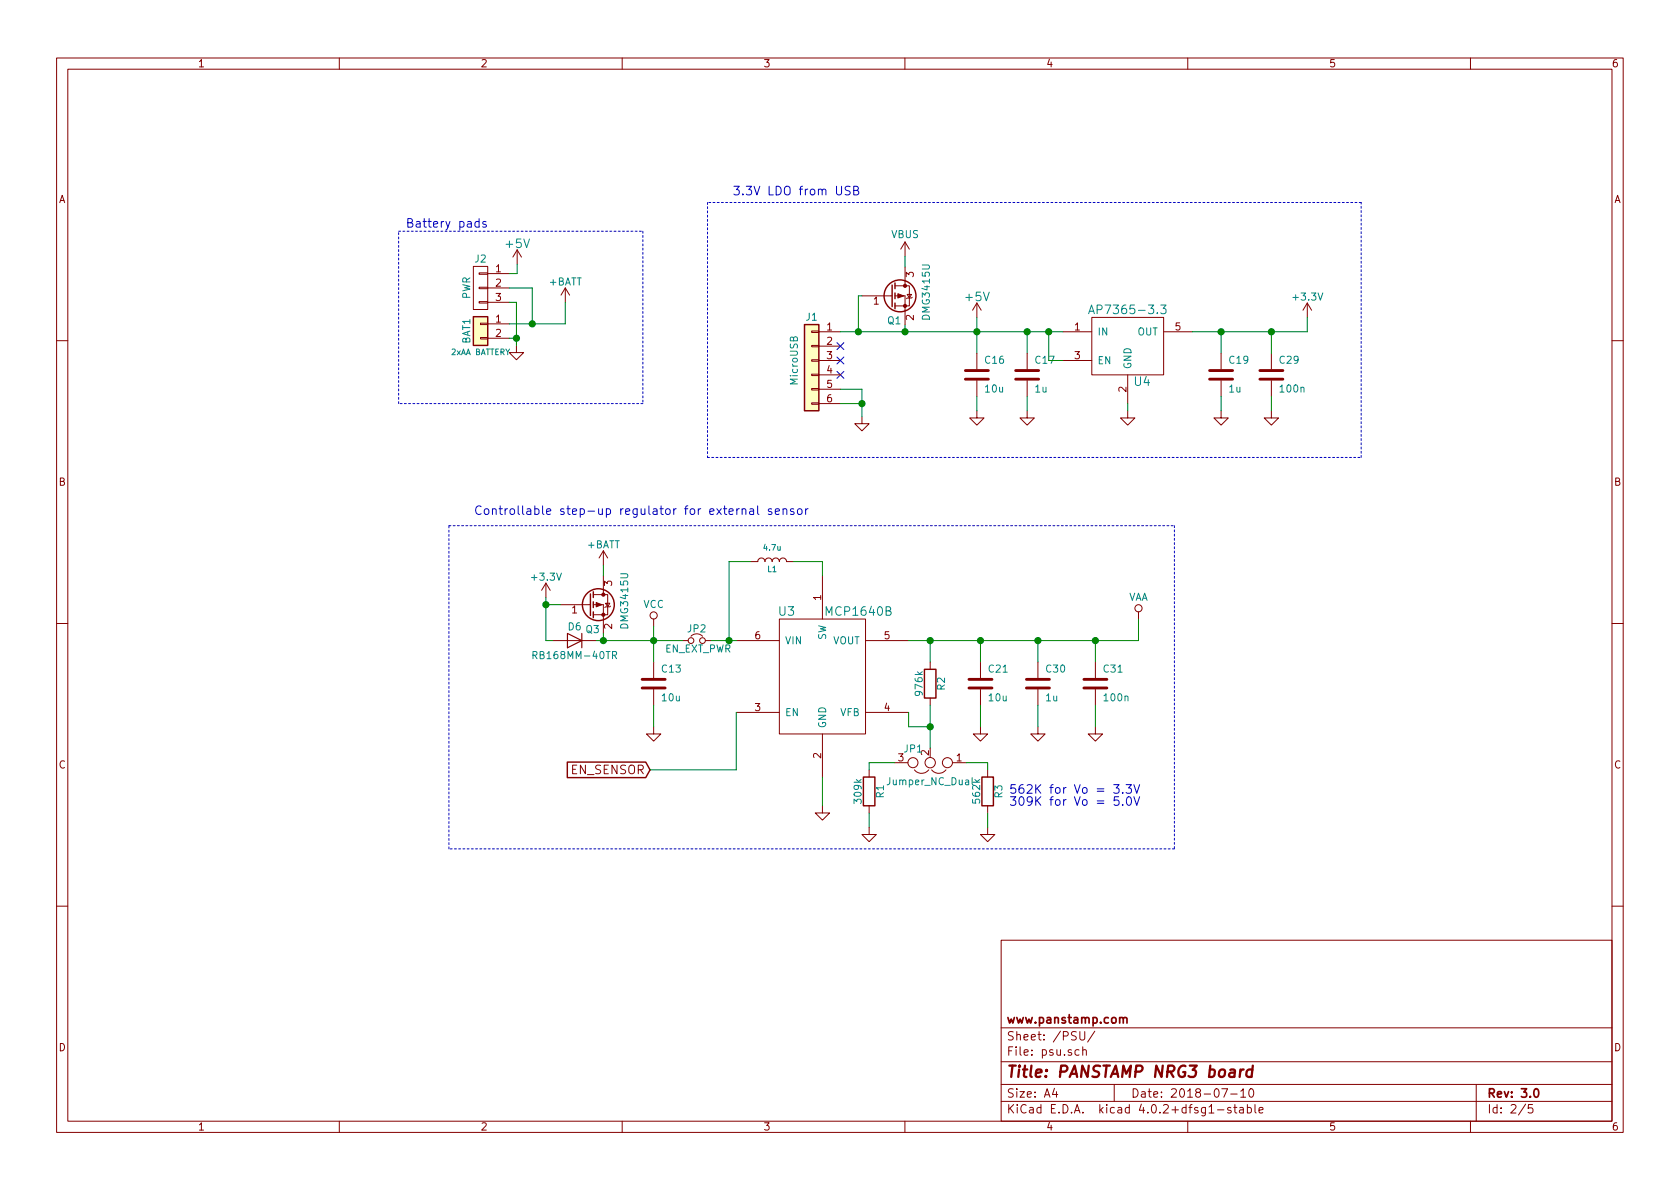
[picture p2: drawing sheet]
EESchema Schematic File Version 2
LIBS:nrg3-rescue
LIBS:power
LIBS:device
LIBS:conn
LIBS:linear
LIBS:regul
LIBS:74xx
LIBS:cmos4000
LIBS:adc-dac
LIBS:memory
LIBS:xilinx
LIBS:microcontrollers
LIBS:dsp
LIBS:microchip
LIBS:analog_switches
LIBS:motorola
LIBS:texas
LIBS:intel
LIBS:audio
LIBS:interface
LIBS:digital-audio
LIBS:philips
LIBS:display
LIBS:cypress
LIBS:siliconi
LIBS:contrib
LIBS:valves
LIBS:panstamp
LIBS:atmel
LIBS:stm32
LIBS:mysensors_network
LIBS:nrg3-cache
EELAYER 25 0
EELAYER END
$Descr A4 11693 8268
encoding utf-8
Sheet 2 5
Title "PANSTAMP NRG3 board"
Date "2018-07-10"
Rev "3.0"
Comp "www.panstamp.com"
Comment1 ""
Comment2 ""
Comment3 ""
Comment4 ""
$EndDescr
$Comp
L GND #PWR07
U 1 1
P 4550 5050
F 0 "#PWR07" H 4550 5050 30  0001 C CNN
F 1 "GND" H 4550 4980 30  0001 C CNN
F 2 "" H 4550 5050 60  0001 C CNN
F 3 "" H 4550 5050 60  0001 C CNN
	1    4550 5050
	1    0    0    -1  
$EndComp
$Comp
L C C31
U 1 1
P 7625 4750
F 0 "C31" H 7675 4850 50  0000 L CNN
F 1 "100n" H 7675 4650 50  0000 L CNN
F 2 "mysmd:SM0402" H 7625 4750 60  0001 C CNN
F 3 "" H 7625 4750 60  0001 C CNN
	1    7625 4750
	1    0    0    -1  
$EndComp
$Comp
L C C30
U 1 1
P 7225 4750
F 0 "C30" H 7275 4850 50  0000 L CNN
F 1 "1u" H 7275 4650 50  0000 L CNN
F 2 "mysmd:SM0402" H 7225 4750 60  0001 C CNN
F 3 "" H 7225 4750 60  0001 C CNN
	1    7225 4750
	1    0    0    -1  
$EndComp
$Comp
L C C21
U 1 1
P 6825 4750
F 0 "C21" H 6875 4850 50  0000 L CNN
F 1 "10u" H 6875 4650 50  0000 L CNN
F 2 "mysmd:SM0603S" H 6825 4750 60  0001 C CNN
F 3 "" H 6825 4750 60  0001 C CNN
	1    6825 4750
	1    0    0    -1  
$EndComp
$Comp
L C C13
U 1 1
P 4550 4750
F 0 "C13" H 4600 4850 50  0000 L CNN
F 1 "10u" H 4600 4650 50  0000 L CNN
F 2 "mysmd:SM0603S" H 4550 4750 60  0001 C CNN
F 3 "" H 4550 4750 60  0001 C CNN
	1    4550 4750
	1    0    0    -1  
$EndComp
$Comp
L L L1
U 1 1
P 5375 3900
F 0 "L1" V 5325 3900 40  0000 C CNN
F 1 "4.7u" V 5475 3900 40  0000 C CNN
F 2 "Resistors_SMD:R_0805" H 5375 3900 60  0001 C CNN
F 3 "" H 5375 3900 60  0001 C CNN
	1    5375 3900
	0    -1   -1   0   
$EndComp
$Comp
L GND #PWR08
U 1 1
P 6825 5050
F 0 "#PWR08" H 6825 5050 30  0001 C CNN
F 1 "GND" H 6825 4980 30  0001 C CNN
F 2 "" H 6825 5050 60  0001 C CNN
F 3 "" H 6825 5050 60  0001 C CNN
	1    6825 5050
	1    0    0    -1  
$EndComp
$Comp
L R R2
U 1 1
P 6475 4750
F 0 "R2" V 6555 4750 50  0000 C CNN
F 1 "976k" V 6400 4750 50  0000 C CNN
F 2 "mysmd:SM0402" H 6475 4750 60  0001 C CNN
F 3 "" H 6475 4750 60  0001 C CNN
	1    6475 4750
	1    0    0    -1  
$EndComp
$Comp
L MCP1640B U3
U 1 1
P 5725 4600
F 0 "U3" H 5475 4950 60  0000 C CNN
F 1 "MCP1640B" H 5975 4950 60  0000 C CNN
F 2 "TO_SOT_Packages_SMD:SOT-23-6" H 5725 4600 60  0001 C CNN
F 3 "" H 5725 4600 60  0000 C CNN
	1    5725 4600
	1    0    0    -1  
$EndComp
$Comp
L R R3
U 1 1
P 6875 5500
F 0 "R3" V 6955 5500 50  0000 C CNN
F 1 "562k" V 6800 5500 50  0000 C CNN
F 2 "mysmd:SM0402" H 6875 5500 60  0001 C CNN
F 3 "" H 6875 5500 60  0001 C CNN
	1    6875 5500
	1    0    0    -1  
$EndComp
$Comp
L GND #PWR09
U 1 1
P 5725 5600
F 0 "#PWR09" H 5725 5600 30  0001 C CNN
F 1 "GND" H 5725 5530 30  0001 C CNN
F 2 "" H 5725 5600 60  0001 C CNN
F 3 "" H 5725 5600 60  0001 C CNN
	1    5725 5600
	1    0    0    -1  
$EndComp
$Comp
L GND #PWR010
U 1 1
P 6875 5750
F 0 "#PWR010" H 6875 5750 30  0001 C CNN
F 1 "GND" H 6875 5680 30  0001 C CNN
F 2 "" H 6875 5750 60  0001 C CNN
F 3 "" H 6875 5750 60  0001 C CNN
	1    6875 5750
	1    0    0    -1  
$EndComp
$Comp
L GND #PWR011
U 1 1
P 7225 5050
F 0 "#PWR011" H 7225 5050 30  0001 C CNN
F 1 "GND" H 7225 4980 30  0001 C CNN
F 2 "" H 7225 5050 60  0001 C CNN
F 3 "" H 7225 5050 60  0001 C CNN
	1    7225 5050
	1    0    0    -1  
$EndComp
$Comp
L GND #PWR012
U 1 1
P 7625 5050
F 0 "#PWR012" H 7625 5050 30  0001 C CNN
F 1 "GND" H 7625 4980 30  0001 C CNN
F 2 "" H 7625 5050 60  0001 C CNN
F 3 "" H 7625 5050 60  0001 C CNN
	1    7625 5050
	1    0    0    -1  
$EndComp
Text Notes 3300 3575 0    60   ~ 0
Controllable step-up regulator for external sensor
Text GLabel 4525 5350 0    60   Input ~ 0
EN_SENSOR
$Comp
L VAA #PWR013
U 1 1
P 7925 4300
F 0 "#PWR013" H 7925 4150 50  0001 C CNN
F 1 "VAA" H 7925 4450 50  0000 C CNN
F 2 "" H 7925 4300 50  0001 C CNN
F 3 "" H 7925 4300 50  0001 C CNN
	1    7925 4300
	1    0    0    -1  
$EndComp
Text Notes 7025 5600 0    60   ~ 0
562K for Vo = 3.3V\n309K for Vo = 5.0V
$Comp
L Conn_01x02 BAT1
U 1 1
P 3345 2245
F 0 "BAT1" V 3445 2195 50  0000 C CNN
F 1 "2xAA BATTERY" H 3345 2045 40  0000 C CNN
F 2 "mymods:KEYSTONE_BAT_AA_HOLDER_02" H 3345 2245 60  0001 C CNN
F 3 "" H 3345 2245 60  0001 C CNN
	1    3345 2245
	-1   0    0    -1  
$EndComp
$Comp
L VCC #PWR014
U 1 1
P 4550 4350
F 0 "#PWR014" H 4550 4200 50  0001 C CNN
F 1 "VCC" H 4550 4500 50  0000 C CNN
F 2 "" H 4550 4350 50  0001 C CNN
F 3 "" H 4550 4350 50  0001 C CNN
	1    4550 4350
	1    0    0    -1  
$EndComp
$Comp
L Jumper_NC_Dual JP1
U 1 1
P 6475 5300
F 0 "JP1" H 6525 5200 50  0000 L CNN
F 1 "Jumper_NC_Dual" H 6475 5400 50  0000 C BNN
F 2 "jumper:SOLDER-JUMPER_2-WAY" H 6475 5300 50  0001 C CNN
F 3 "" H 6475 5300 50  0001 C CNN
	1    6475 5300
	-1   0    0    1   
$EndComp
$Comp
L R R1
U 1 1
P 6050 5500
F 0 "R1" V 6130 5500 50  0000 C CNN
F 1 "309k" V 5975 5500 50  0000 C CNN
F 2 "mysmd:SM0402" H 6050 5500 60  0001 C CNN
F 3 "" H 6050 5500 60  0001 C CNN
	1    6050 5500
	1    0    0    -1  
$EndComp
$Comp
L GND #PWR015
U 1 1
P 6050 5750
F 0 "#PWR015" H 6050 5750 30  0001 C CNN
F 1 "GND" H 6050 5680 30  0001 C CNN
F 2 "" H 6050 5750 60  0001 C CNN
F 3 "" H 6050 5750 60  0001 C CNN
	1    6050 5750
	1    0    0    -1  
$EndComp
$Comp
L GND #PWR016
U 1 1
P 6000 2890
F 0 "#PWR016" H 6000 2890 30  0001 C CNN
F 1 "GND" H 6000 2820 30  0001 C CNN
F 2 "" H 6000 2890 60  0001 C CNN
F 3 "" H 6000 2890 60  0001 C CNN
	1    6000 2890
	1    0    0    -1  
$EndComp
NoConn ~ 5850 2600
$Comp
L +5V #PWR017
U 1 1
P 6800 2200
F 0 "#PWR017" H 6800 2050 60  0001 C CNN
F 1 "+5V" H 6800 2340 60  0000 C CNN
F 2 "" H 6800 2200 60  0000 C CNN
F 3 "" H 6800 2200 60  0000 C CNN
	1    6800 2200
	1    0    0    -1  
$EndComp
$Comp
L Conn_01x06 J1
U 1 1
P 5650 2500
F 0 "J1" H 5650 2800 50  0000 C CNN
F 1 "MicroUSB" V 5775 2500 50  0000 C CNN
F 2 "mysmd:microUSB_molex" H 5650 2500 50  0001 C CNN
F 3 "" H 5650 2500 50  0001 C CNN
	1    5650 2500
	-1   0    0    -1  
$EndComp
NoConn ~ 5850 2500
NoConn ~ 5850 2400
$Comp
L C C17
U 1 1
P 7150 2600
F 0 "C17" H 7200 2700 50  0000 L CNN
F 1 "1u" H 7200 2500 50  0000 L CNN
F 2 "mysmd:SM0402" H 7150 2600 60  0001 C CNN
F 3 "" H 7150 2600 60  0001 C CNN
	1    7150 2600
	1    0    0    -1  
$EndComp
$Comp
L GND #PWR018
U 1 1
P 6800 2850
F 0 "#PWR018" H 6800 2850 30  0001 C CNN
F 1 "GND" H 6800 2780 30  0001 C CNN
F 2 "" H 6800 2850 60  0001 C CNN
F 3 "" H 6800 2850 60  0001 C CNN
	1    6800 2850
	1    0    0    -1  
$EndComp
$Comp
L GND #PWR019
U 1 1
P 7150 2850
F 0 "#PWR019" H 7150 2850 30  0001 C CNN
F 1 "GND" H 7150 2780 30  0001 C CNN
F 2 "" H 7150 2850 60  0001 C CNN
F 3 "" H 7150 2850 60  0001 C CNN
	1    7150 2850
	1    0    0    -1  
$EndComp
$Comp
L C C16
U 1 1
P 6800 2600
F 0 "C16" H 6850 2700 50  0000 L CNN
F 1 "10u" H 6850 2500 50  0000 L CNN
F 2 "mysmd:SM0603S" H 6800 2600 60  0001 C CNN
F 3 "" H 6800 2600 60  0001 C CNN
	1    6800 2600
	1    0    0    -1  
$EndComp
$Comp
L C C29
U 1 1
P 8850 2600
F 0 "C29" H 8900 2700 50  0000 L CNN
F 1 "100n" H 8900 2500 50  0000 L CNN
F 2 "mysmd:SM0402" H 8850 2600 60  0001 C CNN
F 3 "" H 8850 2600 60  0001 C CNN
	1    8850 2600
	1    0    0    -1  
$EndComp
$Comp
L GND #PWR020
U 1 1
P 8850 2850
F 0 "#PWR020" H 8850 2850 30  0001 C CNN
F 1 "GND" H 8850 2780 30  0001 C CNN
F 2 "" H 8850 2850 60  0001 C CNN
F 3 "" H 8850 2850 60  0001 C CNN
	1    8850 2850
	1    0    0    -1  
$EndComp
$Comp
L GND #PWR021
U 1 1
P 7850 2850
F 0 "#PWR021" H 7850 2850 30  0001 C CNN
F 1 "GND" H 7850 2780 30  0001 C CNN
F 2 "" H 7850 2850 60  0001 C CNN
F 3 "" H 7850 2850 60  0001 C CNN
	1    7850 2850
	1    0    0    -1  
$EndComp
$Comp
L GND #PWR022
U 1 1
P 8500 2850
F 0 "#PWR022" H 8500 2850 30  0001 C CNN
F 1 "GND" H 8500 2780 30  0001 C CNN
F 2 "" H 8500 2850 60  0001 C CNN
F 3 "" H 8500 2850 60  0001 C CNN
	1    8500 2850
	1    0    0    -1  
$EndComp
$Comp
L C C19
U 1 1
P 8500 2600
F 0 "C19" H 8550 2700 50  0000 L CNN
F 1 "1u" H 8550 2500 50  0000 L CNN
F 2 "mysmd:SM0402" H 8500 2600 60  0001 C CNN
F 3 "" H 8500 2600 60  0001 C CNN
	1    8500 2600
	1    0    0    -1  
$EndComp
$Comp
L AP7365 U4
U 1 1
P 7850 2400
F 0 "U4" H 7950 2150 60  0000 C CNN
F 1 "AP7365-3.3" H 7850 2650 60  0000 C CNN
F 2 "TO_SOT_Packages_SMD:SOT-23-5" H 7850 2350 60  0001 C CNN
F 3 "" H 7850 2350 60  0000 C CNN
	1    7850 2400
	1    0    0    -1  
$EndComp
Text Notes 5100 1350 0    60   ~ 0
3.3V LDO from USB
$Comp
L Q_PMOS_GSD Q1
U 1 1
P 6200 2050
F 0 "Q1" H 6175 1875 50  0000 L CNN
F 1 "DMG3415U" V 6450 1875 50  0000 L CNN
F 2 "mysmd:SOT23" H 6400 2150 50  0001 C CNN
F 3 "" H 6200 2050 50  0001 C CNN
	1    6200 2050
	1    0    0    -1  
$EndComp
$Comp
L VBUS #PWR023
U 1 1
P 6300 1775
F 0 "#PWR023" H 6300 1625 50  0001 C CNN
F 1 "VBUS" H 6300 1925 50  0000 C CNN
F 2 "" H 6300 1775 50  0001 C CNN
F 3 "" H 6300 1775 50  0001 C CNN
	1    6300 1775
	1    0    0    -1  
$EndComp
$Comp
L GND #PWR024
U 1 1
P 3595 2395
F 0 "#PWR024" H 3595 2395 30  0001 C CNN
F 1 "GND" H 3595 2325 30  0001 C CNN
F 2 "" H 3595 2395 60  0001 C CNN
F 3 "" H 3595 2395 60  0001 C CNN
	1    3595 2395
	1    0    0    -1  
$EndComp
$Comp
L Jumper_NC_Small JP2
U 1 1
P 4850 4450
F 0 "JP2" H 4850 4530 50  0000 C CNN
F 1 "EN_EXT_PWR" H 4860 4390 50  0000 C CNN
F 2 "jumper:SOLDER-JUMPER_1-WAY" H 4850 4450 50  0001 C CNN
F 3 "" H 4850 4450 50  0001 C CNN
	1    4850 4450
	1    0    0    -1  
$EndComp
$Comp
L Q_PMOS_GSD Q3
U 1 1
P 4100 4200
F 0 "Q3" H 4075 4025 50  0000 L CNN
F 1 "DMG3415U" V 4350 4025 50  0000 L CNN
F 2 "mysmd:SOT23" H 4300 4300 50  0001 C CNN
F 3 "" H 4100 4200 50  0001 C CNN
	1    4100 4200
	1    0    0    -1  
$EndComp
$Comp
L +3.3V #PWR025
U 1 1
P 9100 2200
F 0 "#PWR025" H 9100 2050 50  0001 C CNN
F 1 "+3.3V" H 9100 2340 50  0000 C CNN
F 2 "" H 9100 2200 50  0001 C CNN
F 3 "" H 9100 2200 50  0001 C CNN
	1    9100 2200
	1    0    0    -1  
$EndComp
$Comp
L +3.3V #PWR026
U 1 1
P 3800 4150
F 0 "#PWR026" H 3800 4000 50  0001 C CNN
F 1 "+3.3V" H 3800 4290 50  0000 C CNN
F 2 "" H 3800 4150 50  0001 C CNN
F 3 "" H 3800 4150 50  0001 C CNN
	1    3800 4150
	1    0    0    -1  
$EndComp
$Comp
L +BATT #PWR027
U 1 1
P 3935 2095
F 0 "#PWR027" H 3935 1945 50  0001 C CNN
F 1 "+BATT" H 3935 2235 50  0000 C CNN
F 2 "" H 3935 2095 50  0001 C CNN
F 3 "" H 3935 2095 50  0001 C CNN
	1    3935 2095
	1    0    0    -1  
$EndComp
$Comp
L +BATT #PWR028
U 1 1
P 4200 3925
F 0 "#PWR028" H 4200 3775 50  0001 C CNN
F 1 "+BATT" H 4200 4065 50  0000 C CNN
F 2 "" H 4200 3925 50  0001 C CNN
F 3 "" H 4200 3925 50  0001 C CNN
	1    4200 3925
	1    0    0    -1  
$EndComp
$Comp
L D D6
U 1 1
P 4000 4450
F 0 "D6" H 4000 4350 50  0000 C CNN
F 1 "RB168MM-40TR" H 4000 4550 50  0000 C CNN
F 2 "smd-semi:SOD-123" H 4000 4450 50  0001 C CNN
F 3 "" H 4000 4450 50  0001 C CNN
	1    4000 4450
	-1   0    0    1   
$EndComp
Text Notes 2825 1575 0    60   ~ 0
Battery pads
$Comp
L CONN_01X03 J2
U 1 1
P 3345 1995
F 0 "J2" H 3345 2195 50  0000 C CNN
F 1 "PWR" V 3445 1995 50  0000 C CNN
F 2 "" H 3345 1995 50  0000 C CNN
F 3 "" H 3345 1995 50  0000 C CNN
	1    3345 1995
	-1   0    0    -1  
$EndComp
Wire Wire Line
	5125 4950 5125 5350
Wire Wire Line
	5125 5350 4525 5350
Wire Wire Line
	5725 3900 5725 4000
Wire Wire Line
	5525 3900 5725 3900
Wire Wire Line
	5075 4450 5075 3900
Connection ~ 5075 4450
Wire Wire Line
	5725 5400 5725 5600
Wire Wire Line
	4550 4900 4550 5050
Wire Wire Line
	6475 4900 6475 5200
Wire Wire Line
	6325 5050 6475 5050
Connection ~ 6475 5050
Wire Wire Line
	6325 4450 7925 4450
Wire Wire Line
	6825 4450 6825 4600
Wire Wire Line
	6475 4450 6475 4600
Connection ~ 6475 4450
Wire Wire Line
	6825 4900 6825 5050
Wire Wire Line
	7925 4450 7925 4300
Connection ~ 6825 4450
Wire Wire Line
	7225 4450 7225 4600
Connection ~ 7225 4450
Wire Wire Line
	7625 4450 7625 4600
Connection ~ 7625 4450
Wire Wire Line
	7625 4900 7625 5050
Wire Wire Line
	7225 4900 7225 5050
Wire Wire Line
	6875 5650 6875 5750
Wire Notes Line
	3125 3650 8175 3650
Wire Notes Line
	8175 3650 8175 5900
Wire Notes Line
	8175 5900 3125 5900
Wire Wire Line
	6325 4950 6325 5050
Wire Wire Line
	5075 3900 5225 3900
Wire Wire Line
	6050 5650 6050 5750
Wire Wire Line
	6725 5300 6875 5300
Wire Wire Line
	6875 5300 6875 5350
Wire Wire Line
	6225 5300 6050 5300
Wire Wire Line
	6050 5300 6050 5350
Wire Wire Line
	5850 2300 7400 2300
Wire Wire Line
	5850 2700 6000 2700
Wire Wire Line
	6000 2700 6000 2890
Wire Wire Line
	8850 2750 8850 2850
Connection ~ 8850 2300
Wire Wire Line
	8850 2300 8850 2450
Wire Wire Line
	8500 2750 8500 2850
Wire Wire Line
	8300 2300 9100 2300
Wire Wire Line
	8500 2300 8500 2450
Connection ~ 8500 2300
Wire Wire Line
	9100 2300 9100 2200
Wire Wire Line
	6800 2200 6800 2450
Wire Wire Line
	6800 2750 6800 2850
Wire Wire Line
	7150 2300 7150 2450
Wire Wire Line
	7150 2750 7150 2850
Connection ~ 6800 2300
Connection ~ 7150 2300
Wire Wire Line
	7850 2850 7850 2800
Wire Wire Line
	7400 2500 7300 2500
Wire Wire Line
	7300 2500 7300 2300
Connection ~ 7300 2300
Wire Notes Line
	4925 3175 9475 3175
Wire Notes Line
	9475 3175 9475 1400
Wire Notes Line
	4925 1400 4925 3175
Wire Wire Line
	6300 2250 6300 2300
Connection ~ 6300 2300
Wire Wire Line
	6000 2050 5975 2050
Connection ~ 5975 2300
Wire Wire Line
	6300 1850 6300 1775
Wire Notes Line
	9475 1400 4925 1400
Wire Wire Line
	3545 2345 3595 2345
Wire Wire Line
	3595 2095 3595 2395
Wire Wire Line
	4950 4450 5125 4450
Wire Wire Line
	4200 4000 4200 3925
Wire Wire Line
	4200 4400 4200 4450
Connection ~ 4200 4450
Wire Wire Line
	3935 2245 3935 2095
Wire Wire Line
	3800 4150 3800 4450
Wire Wire Line
	3900 4200 3800 4200
Connection ~ 3800 4200
Wire Wire Line
	3800 4450 3850 4450
Wire Wire Line
	4150 4450 4750 4450
Wire Wire Line
	4550 4350 4550 4600
Connection ~ 4550 4450
Wire Notes Line
	3125 5900 3125 3650
Wire Notes Line
	4475 1600 4475 2800
Wire Notes Line
	4475 2800 2775 2800
Wire Notes Line
	2775 2800 2775 1600
Wire Notes Line
	2775 1600 4475 1600
Connection ~ 3595 2345
Wire Wire Line
	3705 1995 3705 2245
Connection ~ 3705 2245
Wire Wire Line
	3545 2245 3935 2245
Wire Wire Line
	3545 2095 3595 2095
Wire Wire Line
	3545 1995 3705 1995
$Comp
L +5V #PWR029
U 1 1
P 3600 1830
F 0 "#PWR029" H 3600 1680 60  0001 C CNN
F 1 "+5V" H 3600 1970 60  0000 C CNN
F 2 "" H 3600 1830 60  0000 C CNN
F 3 "" H 3600 1830 60  0000 C CNN
	1    3600 1830
	1    0    0    -1  
$EndComp
Wire Wire Line
	3545 1895 3600 1895
Wire Wire Line
	3600 1895 3600 1830
Wire Wire Line
	5975 2050 5975 2300
Wire Wire Line
	5850 2800 6000 2800
Connection ~ 6000 2800
$EndSCHEMATC
